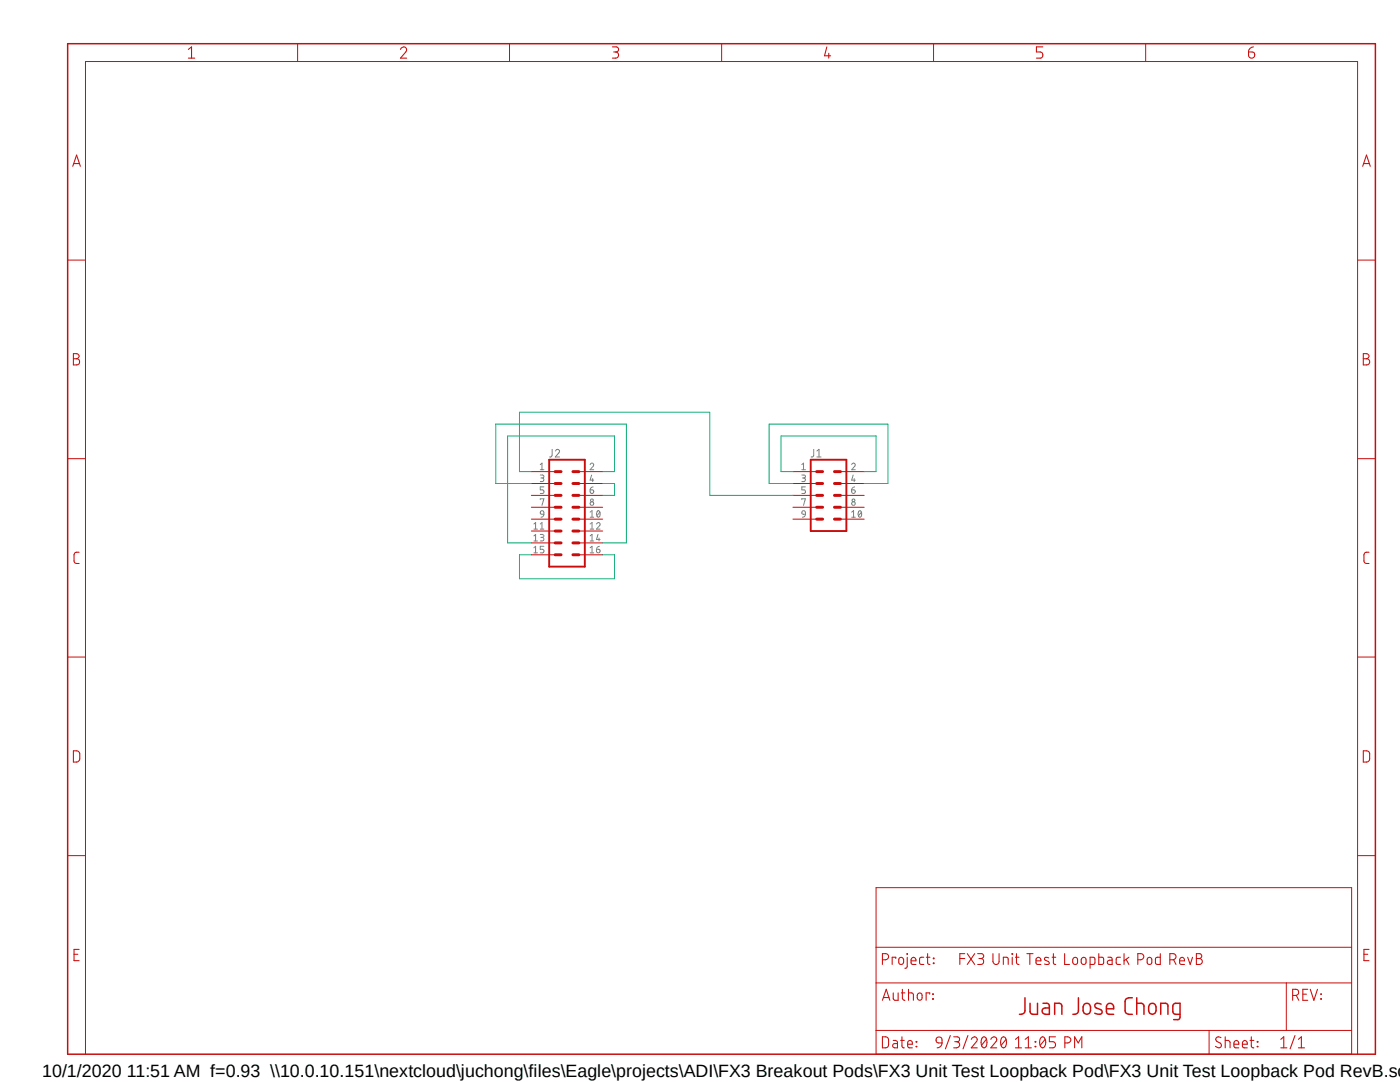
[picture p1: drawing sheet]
<?xml version="1.0" encoding="utf-8"?>
<!DOCTYPE eagle SYSTEM "eagle.dtd">
<eagle version="9.6.2">
<drawing>
<settings>
<setting alwaysvectorfont="no"/>
<setting verticaltext="up"/>
</settings>
<grid distance="0.1" unitdist="inch" unit="inch" style="lines" multiple="1" display="no" altdistance="0.01" altunitdist="inch" altunit="inch"/>
<schematic xreflabel="%F%N/%S.%C%R" xrefpart="/%S.%C%R">
<libraries>
<library name="frames_Juan">
<symbols>
<symbol name="FRAME_A_L">
<frame x1="0" y1="0" x2="279.4" y2="215.9" columns="6" rows="5" layer="94" border-bottom="no"/>
</symbol>
<symbol name="DOCFIELD">
<wire x1="0" y1="0" x2="71.12" y2="0" width="0.1016" layer="94"/>
<wire x1="101.6" y1="15.24" x2="87.63" y2="15.24" width="0.1016" layer="94"/>
<wire x1="0" y1="0" x2="0" y2="5.08" width="0.1016" layer="94"/>
<wire x1="0" y1="5.08" x2="71.12" y2="5.08" width="0.1016" layer="94"/>
<wire x1="0" y1="5.08" x2="0" y2="15.24" width="0.1016" layer="94"/>
<wire x1="101.6" y1="15.24" x2="101.6" y2="5.08" width="0.1016" layer="94"/>
<wire x1="71.12" y1="5.08" x2="71.12" y2="0" width="0.1016" layer="94"/>
<wire x1="71.12" y1="5.08" x2="87.63" y2="5.08" width="0.1016" layer="94"/>
<wire x1="71.12" y1="0" x2="101.6" y2="0" width="0.1016" layer="94"/>
<wire x1="87.63" y1="15.24" x2="87.63" y2="5.08" width="0.1016" layer="94"/>
<wire x1="87.63" y1="15.24" x2="0" y2="15.24" width="0.1016" layer="94"/>
<wire x1="87.63" y1="5.08" x2="101.6" y2="5.08" width="0.1016" layer="94"/>
<wire x1="101.6" y1="5.08" x2="101.6" y2="0" width="0.1016" layer="94"/>
<wire x1="0" y1="15.24" x2="0" y2="22.86" width="0.1016" layer="94"/>
<wire x1="101.6" y1="35.56" x2="0" y2="35.56" width="0.1016" layer="94"/>
<wire x1="101.6" y1="35.56" x2="101.6" y2="22.86" width="0.1016" layer="94"/>
<wire x1="0" y1="22.86" x2="101.6" y2="22.86" width="0.1016" layer="94"/>
<wire x1="0" y1="22.86" x2="0" y2="35.56" width="0.1016" layer="94"/>
<wire x1="101.6" y1="22.86" x2="101.6" y2="15.24" width="0.1016" layer="94"/>
<text x="1.27" y="1.27" size="2.54" layer="94">Date:</text>
<text x="12.7" y="1.27" size="2.54" layer="94">&gt;LAST_DATE_TIME</text>
<text x="72.39" y="1.27" size="2.54" layer="94">Sheet:</text>
<text x="86.36" y="1.27" size="2.54" layer="94">&gt;SHEET</text>
<text x="88.9" y="11.43" size="2.54" layer="94">REV:</text>
<text x="1.27" y="19.05" size="2.54" layer="94">Project:</text>
<text x="1.27" y="11.43" size="2.54" layer="94">Author:</text>
<text x="17.78" y="19.05" size="2.54" layer="94">&gt;DRAWING_NAME</text>
<text x="30.48" y="8.382" size="3.81" layer="94">Juan Jose Chong</text>
</symbol>
</symbols>
<devicesets>
<deviceset name="FRAME_A_L" prefix="FRAME" uservalue="yes">
<gates>
<gate name="G$1" symbol="FRAME_A_L" x="0" y="0" addlevel="always"/>
<gate name="G$2" symbol="DOCFIELD" x="172.72" y="0" addlevel="always"/>
</gates>
<devices>
<device name="">
<technologies>
<technology name=""/>
</technologies>
</device>
</devices>
</deviceset>
</devicesets>
</library>
<library name="ADI_iSensors_Misc">
<symbols>
<symbol name="CONN_05X2">
<wire x1="3.81" y1="-7.62" x2="-3.81" y2="-7.62" width="0.4064" layer="94"/>
<wire x1="1.27" y1="0" x2="2.54" y2="0" width="0.6096" layer="94"/>
<wire x1="1.27" y1="-2.54" x2="2.54" y2="-2.54" width="0.6096" layer="94"/>
<wire x1="1.27" y1="-5.08" x2="2.54" y2="-5.08" width="0.6096" layer="94"/>
<wire x1="-3.81" y1="7.62" x2="-3.81" y2="-7.62" width="0.4064" layer="94"/>
<wire x1="3.81" y1="-7.62" x2="3.81" y2="7.62" width="0.4064" layer="94"/>
<wire x1="-3.81" y1="7.62" x2="3.81" y2="7.62" width="0.4064" layer="94"/>
<wire x1="1.27" y1="5.08" x2="2.54" y2="5.08" width="0.6096" layer="94"/>
<wire x1="1.27" y1="2.54" x2="2.54" y2="2.54" width="0.6096" layer="94"/>
<wire x1="-1.27" y1="0" x2="-2.54" y2="0" width="0.6096" layer="94"/>
<wire x1="-1.27" y1="-2.54" x2="-2.54" y2="-2.54" width="0.6096" layer="94"/>
<wire x1="-1.27" y1="-5.08" x2="-2.54" y2="-5.08" width="0.6096" layer="94"/>
<wire x1="-1.27" y1="5.08" x2="-2.54" y2="5.08" width="0.6096" layer="94"/>
<wire x1="-1.27" y1="2.54" x2="-2.54" y2="2.54" width="0.6096" layer="94"/>
<text x="-3.81" y="-9.906" size="1.778" layer="96" font="vector">&gt;VALUE</text>
<text x="-3.81" y="8.128" size="1.778" layer="95" font="vector">&gt;NAME</text>
<pin name="10" x="7.62" y="-5.08" visible="pad" length="middle" direction="pas" swaplevel="1" rot="R180"/>
<pin name="8" x="7.62" y="-2.54" visible="pad" length="middle" direction="pas" swaplevel="1" rot="R180"/>
<pin name="6" x="7.62" y="0" visible="pad" length="middle" direction="pas" swaplevel="1" rot="R180"/>
<pin name="4" x="7.62" y="2.54" visible="pad" length="middle" direction="pas" swaplevel="1" rot="R180"/>
<pin name="2" x="7.62" y="5.08" visible="pad" length="middle" direction="pas" swaplevel="1" rot="R180"/>
<pin name="9" x="-7.62" y="-5.08" visible="pad" length="middle" direction="pas" swaplevel="1"/>
<pin name="7" x="-7.62" y="-2.54" visible="pad" length="middle" direction="pas" swaplevel="1"/>
<pin name="5" x="-7.62" y="0" visible="pad" length="middle" direction="pas" swaplevel="1"/>
<pin name="3" x="-7.62" y="2.54" visible="pad" length="middle" direction="pas" swaplevel="1"/>
<pin name="1" x="-7.62" y="5.08" visible="pad" length="middle" direction="pas" swaplevel="1"/>
</symbol>
<symbol name="CONN_2X8">
<wire x1="-1.27" y1="5.08" x2="-2.54" y2="5.08" width="0.6096" layer="94"/>
<wire x1="-1.27" y1="7.62" x2="-2.54" y2="7.62" width="0.6096" layer="94"/>
<wire x1="-1.27" y1="10.16" x2="-2.54" y2="10.16" width="0.6096" layer="94"/>
<wire x1="-3.81" y1="12.7" x2="-3.81" y2="-10.16" width="0.4064" layer="94"/>
<wire x1="-1.27" y1="0" x2="-2.54" y2="0" width="0.6096" layer="94"/>
<wire x1="-1.27" y1="2.54" x2="-2.54" y2="2.54" width="0.6096" layer="94"/>
<wire x1="-1.27" y1="-2.54" x2="-2.54" y2="-2.54" width="0.6096" layer="94"/>
<wire x1="-1.27" y1="-5.08" x2="-2.54" y2="-5.08" width="0.6096" layer="94"/>
<wire x1="-1.27" y1="-7.62" x2="-2.54" y2="-7.62" width="0.6096" layer="94"/>
<wire x1="3.81" y1="-10.16" x2="-3.81" y2="-10.16" width="0.4064" layer="94"/>
<wire x1="1.27" y1="-7.62" x2="2.54" y2="-7.62" width="0.6096" layer="94"/>
<wire x1="3.81" y1="-10.16" x2="3.81" y2="12.7" width="0.4064" layer="94"/>
<wire x1="-3.81" y1="12.7" x2="3.81" y2="12.7" width="0.4064" layer="94"/>
<wire x1="1.27" y1="-2.54" x2="2.54" y2="-2.54" width="0.6096" layer="94"/>
<wire x1="1.27" y1="-5.08" x2="2.54" y2="-5.08" width="0.6096" layer="94"/>
<wire x1="1.27" y1="0" x2="2.54" y2="0" width="0.6096" layer="94"/>
<wire x1="1.27" y1="2.54" x2="2.54" y2="2.54" width="0.6096" layer="94"/>
<wire x1="1.27" y1="5.08" x2="2.54" y2="5.08" width="0.6096" layer="94"/>
<wire x1="1.27" y1="7.62" x2="2.54" y2="7.62" width="0.6096" layer="94"/>
<wire x1="1.27" y1="10.16" x2="2.54" y2="10.16" width="0.6096" layer="94"/>
<text x="-3.81" y="-12.446" size="1.778" layer="96" font="vector">&gt;VALUE</text>
<text x="-3.81" y="13.208" size="1.778" layer="95" font="vector">&gt;NAME</text>
<pin name="1" x="-7.62" y="10.16" visible="pad" length="middle" direction="pas" swaplevel="1"/>
<pin name="2" x="7.62" y="10.16" visible="pad" length="middle" direction="pas" swaplevel="1" rot="R180"/>
<pin name="3" x="-7.62" y="7.62" visible="pad" length="middle" direction="pas" swaplevel="1"/>
<pin name="4" x="7.62" y="7.62" visible="pad" length="middle" direction="pas" swaplevel="1" rot="R180"/>
<pin name="5" x="-7.62" y="5.08" visible="pad" length="middle" direction="pas" swaplevel="1"/>
<pin name="6" x="7.62" y="5.08" visible="pad" length="middle" direction="pas" swaplevel="1" rot="R180"/>
<pin name="7" x="-7.62" y="2.54" visible="pad" length="middle" direction="pas" swaplevel="1"/>
<pin name="8" x="7.62" y="2.54" visible="pad" length="middle" direction="pas" swaplevel="1" rot="R180"/>
<pin name="9" x="-7.62" y="0" visible="pad" length="middle" direction="pas" swaplevel="1"/>
<pin name="10" x="7.62" y="0" visible="pad" length="middle" direction="pas" swaplevel="1" rot="R180"/>
<pin name="11" x="-7.62" y="-2.54" visible="pad" length="middle" direction="pas" swaplevel="1"/>
<pin name="12" x="7.62" y="-2.54" visible="pad" length="middle" direction="pas" swaplevel="1" rot="R180"/>
<pin name="13" x="-7.62" y="-5.08" visible="pad" length="middle" direction="pas" swaplevel="1"/>
<pin name="14" x="7.62" y="-5.08" visible="pad" length="middle" direction="pas" swaplevel="1" rot="R180"/>
<pin name="15" x="-7.62" y="-7.62" visible="pad" length="middle" direction="pas" swaplevel="1"/>
<pin name="16" x="7.62" y="-7.62" visible="pad" length="middle" direction="pas" swaplevel="1" rot="R180"/>
</symbol>
</symbols>
<devicesets>
<deviceset name="CONN_05X2" prefix="J" uservalue="yes">
<gates>
<gate name="G$1" symbol="CONN_05X2" x="0" y="0"/>
</gates>
<devices>
<device name="PTH" package="2X5">
<connects>
<connect gate="G$1" pin="1" pad="1"/>
<connect gate="G$1" pin="10" pad="10"/>
<connect gate="G$1" pin="2" pad="2"/>
<connect gate="G$1" pin="3" pad="3"/>
<connect gate="G$1" pin="4" pad="4"/>
<connect gate="G$1" pin="5" pad="5"/>
<connect gate="G$1" pin="6" pad="6"/>
<connect gate="G$1" pin="7" pad="7"/>
<connect gate="G$1" pin="8" pad="8"/>
<connect gate="G$1" pin="9" pad="9"/>
</connects>
<technologies>
<technology name="">
<attribute name="PROD_ID" value="CONN-08499" constant="no"/>
<attribute name="SF_ID" value="PRT-0778" constant="no"/>
</technology>
</technologies>
</device>
<device name="RA" package="2X5-RA">
<connects>
<connect gate="G$1" pin="1" pad="1"/>
<connect gate="G$1" pin="10" pad="10"/>
<connect gate="G$1" pin="2" pad="2"/>
<connect gate="G$1" pin="3" pad="3"/>
<connect gate="G$1" pin="4" pad="4"/>
<connect gate="G$1" pin="5" pad="5"/>
<connect gate="G$1" pin="6" pad="6"/>
<connect gate="G$1" pin="7" pad="7"/>
<connect gate="G$1" pin="8" pad="8"/>
<connect gate="G$1" pin="9" pad="9"/>
</connects>
<technologies>
<technology name=""/>
</technologies>
</device>
<device name="RAF" package="2X5-RAF">
<connects>
<connect gate="G$1" pin="1" pad="1"/>
<connect gate="G$1" pin="10" pad="10"/>
<connect gate="G$1" pin="2" pad="2"/>
<connect gate="G$1" pin="3" pad="3"/>
<connect gate="G$1" pin="4" pad="4"/>
<connect gate="G$1" pin="5" pad="5"/>
<connect gate="G$1" pin="6" pad="6"/>
<connect gate="G$1" pin="7" pad="7"/>
<connect gate="G$1" pin="8" pad="8"/>
<connect gate="G$1" pin="9" pad="9"/>
</connects>
<technologies>
<technology name=""/>
</technologies>
</device>
<device name="SHD" package="2X5-SHROUDED">
<connects>
<connect gate="G$1" pin="1" pad="1"/>
<connect gate="G$1" pin="10" pad="10"/>
<connect gate="G$1" pin="2" pad="2"/>
<connect gate="G$1" pin="3" pad="3"/>
<connect gate="G$1" pin="4" pad="4"/>
<connect gate="G$1" pin="5" pad="5"/>
<connect gate="G$1" pin="6" pad="6"/>
<connect gate="G$1" pin="7" pad="7"/>
<connect gate="G$1" pin="8" pad="8"/>
<connect gate="G$1" pin="9" pad="9"/>
</connects>
<technologies>
<technology name="">
<attribute name="PROD_ID" value="CONN-08671" constant="no"/>
<attribute name="SF_ID" value="PRT-08506" constant="no"/>
</technology>
</technologies>
</device>
<device name="SHD_LOCK" package="2X5-SHROUDED_LOCK">
<connects>
<connect gate="G$1" pin="1" pad="1"/>
<connect gate="G$1" pin="10" pad="10"/>
<connect gate="G$1" pin="2" pad="2"/>
<connect gate="G$1" pin="3" pad="3"/>
<connect gate="G$1" pin="4" pad="4"/>
<connect gate="G$1" pin="5" pad="5"/>
<connect gate="G$1" pin="6" pad="6"/>
<connect gate="G$1" pin="7" pad="7"/>
<connect gate="G$1" pin="8" pad="8"/>
<connect gate="G$1" pin="9" pad="9"/>
</connects>
<technologies>
<technology name="">
<attribute name="PROD_ID" value="CONN-08671" constant="no"/>
<attribute name="SF_ID" value="PRT-08506" constant="no"/>
</technology>
</technologies>
</device>
<device name="SHD_SMD" package="2X5-SHROUDED_SMD">
<connects>
<connect gate="G$1" pin="1" pad="1"/>
<connect gate="G$1" pin="10" pad="10"/>
<connect gate="G$1" pin="2" pad="2"/>
<connect gate="G$1" pin="3" pad="3"/>
<connect gate="G$1" pin="4" pad="4"/>
<connect gate="G$1" pin="5" pad="5"/>
<connect gate="G$1" pin="6" pad="6"/>
<connect gate="G$1" pin="7" pad="7"/>
<connect gate="G$1" pin="8" pad="8"/>
<connect gate="G$1" pin="9" pad="9"/>
</connects>
<technologies>
<technology name="">
<attribute name="PROD_ID" value="CONN-09508" constant="no"/>
</technology>
</technologies>
</device>
<device name="NO_SILK" package="2X5_NOSILK">
<connects>
<connect gate="G$1" pin="1" pad="1"/>
<connect gate="G$1" pin="10" pad="10"/>
<connect gate="G$1" pin="2" pad="2"/>
<connect gate="G$1" pin="3" pad="3"/>
<connect gate="G$1" pin="4" pad="4"/>
<connect gate="G$1" pin="5" pad="5"/>
<connect gate="G$1" pin="6" pad="6"/>
<connect gate="G$1" pin="7" pad="7"/>
<connect gate="G$1" pin="8" pad="8"/>
<connect gate="G$1" pin="9" pad="9"/>
</connects>
<technologies>
<technology name=""/>
</technologies>
</device>
<device name="0.05_IN_PTH_SILK" package="2X5_PTH_SILK_.05">
<connects>
<connect gate="G$1" pin="1" pad="1"/>
<connect gate="G$1" pin="10" pad="10"/>
<connect gate="G$1" pin="2" pad="2"/>
<connect gate="G$1" pin="3" pad="3"/>
<connect gate="G$1" pin="4" pad="4"/>
<connect gate="G$1" pin="5" pad="5"/>
<connect gate="G$1" pin="6" pad="6"/>
<connect gate="G$1" pin="7" pad="7"/>
<connect gate="G$1" pin="8" pad="8"/>
<connect gate="G$1" pin="9" pad="9"/>
</connects>
<technologies>
<technology name=""/>
</technologies>
</device>
<device name="SHD-NS" package="2X5-SHROUDED-NS">
<connects>
<connect gate="G$1" pin="1" pad="1"/>
<connect gate="G$1" pin="10" pad="10"/>
<connect gate="G$1" pin="2" pad="2"/>
<connect gate="G$1" pin="3" pad="3"/>
<connect gate="G$1" pin="4" pad="4"/>
<connect gate="G$1" pin="5" pad="5"/>
<connect gate="G$1" pin="6" pad="6"/>
<connect gate="G$1" pin="7" pad="7"/>
<connect gate="G$1" pin="8" pad="8"/>
<connect gate="G$1" pin="9" pad="9"/>
</connects>
<technologies>
<technology name="">
<attribute name="PROD_ID" value="CONN-08671" constant="no"/>
<attribute name="SF_ID" value="PRT-08506" constant="no"/>
</technology>
</technologies>
</device>
<device name="_2MM_FEMALE" package="M22-6550542R">
<connects>
<connect gate="G$1" pin="1" pad="1"/>
<connect gate="G$1" pin="10" pad="10"/>
<connect gate="G$1" pin="2" pad="2"/>
<connect gate="G$1" pin="3" pad="3"/>
<connect gate="G$1" pin="4" pad="4"/>
<connect gate="G$1" pin="5" pad="5"/>
<connect gate="G$1" pin="6" pad="6"/>
<connect gate="G$1" pin="7" pad="7"/>
<connect gate="G$1" pin="8" pad="8"/>
<connect gate="G$1" pin="9" pad="9"/>
</connects>
<technologies>
<technology name=""/>
</technologies>
</device>
</devices>
</deviceset>
<deviceset name="CONN_08X2" prefix="J" uservalue="yes">
<gates>
<gate name="J1" symbol="CONN_2X8" x="0" y="0"/>
</gates>
<devices>
<device name="_HEADER" package="2X8">
<connects>
<connect gate="J1" pin="1" pad="1"/>
<connect gate="J1" pin="10" pad="10"/>
<connect gate="J1" pin="11" pad="11"/>
<connect gate="J1" pin="12" pad="12"/>
<connect gate="J1" pin="13" pad="13"/>
<connect gate="J1" pin="14" pad="14"/>
<connect gate="J1" pin="15" pad="15"/>
<connect gate="J1" pin="16" pad="16"/>
<connect gate="J1" pin="2" pad="2"/>
<connect gate="J1" pin="3" pad="3"/>
<connect gate="J1" pin="4" pad="4"/>
<connect gate="J1" pin="5" pad="5"/>
<connect gate="J1" pin="6" pad="6"/>
<connect gate="J1" pin="7" pad="7"/>
<connect gate="J1" pin="8" pad="8"/>
<connect gate="J1" pin="9" pad="9"/>
</connects>
<technologies>
<technology name=""/>
</technologies>
</device>
<device name="_SHROUD" package="2X8-SHROUDED_LOCK">
<connects>
<connect gate="J1" pin="1" pad="1"/>
<connect gate="J1" pin="10" pad="10"/>
<connect gate="J1" pin="11" pad="11"/>
<connect gate="J1" pin="12" pad="12"/>
<connect gate="J1" pin="13" pad="13"/>
<connect gate="J1" pin="14" pad="14"/>
<connect gate="J1" pin="15" pad="15"/>
<connect gate="J1" pin="16" pad="16"/>
<connect gate="J1" pin="2" pad="2"/>
<connect gate="J1" pin="3" pad="3"/>
<connect gate="J1" pin="4" pad="4"/>
<connect gate="J1" pin="5" pad="5"/>
<connect gate="J1" pin="6" pad="6"/>
<connect gate="J1" pin="7" pad="7"/>
<connect gate="J1" pin="8" pad="8"/>
<connect gate="J1" pin="9" pad="9"/>
</connects>
<technologies>
<technology name=""/>
</technologies>
</device>
<device name="_2MM_FEMALE" package="M22-6550842R">
<connects>
<connect gate="J1" pin="1" pad="1"/>
<connect gate="J1" pin="10" pad="10"/>
<connect gate="J1" pin="11" pad="11"/>
<connect gate="J1" pin="12" pad="12"/>
<connect gate="J1" pin="13" pad="13"/>
<connect gate="J1" pin="14" pad="14"/>
<connect gate="J1" pin="15" pad="15"/>
<connect gate="J1" pin="16" pad="16"/>
<connect gate="J1" pin="2" pad="2"/>
<connect gate="J1" pin="3" pad="3"/>
<connect gate="J1" pin="4" pad="4"/>
<connect gate="J1" pin="5" pad="5"/>
<connect gate="J1" pin="6" pad="6"/>
<connect gate="J1" pin="7" pad="7"/>
<connect gate="J1" pin="8" pad="8"/>
<connect gate="J1" pin="9" pad="9"/>
</connects>
<technologies>
<technology name=""/>
</technologies>
</device>
</devices>
</deviceset>
</devicesets>
</library>
</libraries>
<attributes>
</attributes>
<variantdefs>
</variantdefs>
<classes>
<class number="0" name="default" width="0" drill="0">
</class>
</classes>
<parts>
<part name="FRAME1" library="frames_Juan" deviceset="FRAME_A_L" device=""/>
<part name="J1" library="ADI_iSensors_Misc" deviceset="CONN_05X2" device="_2MM_FEMALE"/>
<part name="J2" library="ADI_iSensors_Misc" deviceset="CONN_08X2" device="_2MM_FEMALE"/>
</parts>
<sheets>
<sheet>
<plain>
</plain>
<instances>
<instance part="FRAME1" gate="G$1" x="0" y="0" smashed="yes"/>
<instance part="FRAME1" gate="G$2" x="172.72" y="0" smashed="yes">
<attribute name="LAST_DATE_TIME" x="185.42" y="1.27" size="2.54" layer="94"/>
<attribute name="SHEET" x="259.08" y="1.27" size="2.54" layer="94"/>
<attribute name="DRAWING_NAME" x="190.5" y="19.05" size="2.54" layer="94"/>
</instance>
<instance part="J1" gate="G$1" x="162.56" y="119.38" smashed="yes">
<attribute name="VALUE" x="158.75" y="109.474" size="1.778" layer="96" font="vector"/>
<attribute name="NAME" x="158.75" y="127.508" size="1.778" layer="95" font="vector"/>
</instance>
<instance part="J2" gate="J1" x="106.68" y="114.3" smashed="yes">
<attribute name="VALUE" x="102.87" y="101.854" size="1.778" layer="96" font="vector"/>
<attribute name="NAME" x="102.87" y="127.508" size="1.778" layer="95" font="vector"/>
</instance>
</instances>
<busses>
</busses>
<nets>
<net name="N$1" class="0">
<segment>
<pinref part="J2" gate="J1" pin="4"/>
<wire x1="114.3" y1="121.92" x2="116.84" y2="121.92" width="0.1524" layer="91"/>
<wire x1="116.84" y1="121.92" x2="116.84" y2="119.38" width="0.1524" layer="91"/>
<pinref part="J2" gate="J1" pin="6"/>
<wire x1="116.84" y1="119.38" x2="114.3" y2="119.38" width="0.1524" layer="91"/>
</segment>
</net>
<net name="N$2" class="0">
<segment>
<pinref part="J2" gate="J1" pin="2"/>
<wire x1="114.3" y1="124.46" x2="116.84" y2="124.46" width="0.1524" layer="91"/>
<wire x1="116.84" y1="124.46" x2="116.84" y2="132.08" width="0.1524" layer="91"/>
<wire x1="116.84" y1="132.08" x2="93.98" y2="132.08" width="0.1524" layer="91"/>
<wire x1="93.98" y1="132.08" x2="93.98" y2="109.22" width="0.1524" layer="91"/>
<pinref part="J2" gate="J1" pin="13"/>
<wire x1="93.98" y1="109.22" x2="99.06" y2="109.22" width="0.1524" layer="91"/>
</segment>
</net>
<net name="N$3" class="0">
<segment>
<pinref part="J2" gate="J1" pin="14"/>
<wire x1="114.3" y1="109.22" x2="119.38" y2="109.22" width="0.1524" layer="91"/>
<wire x1="119.38" y1="109.22" x2="119.38" y2="134.62" width="0.1524" layer="91"/>
<wire x1="119.38" y1="134.62" x2="91.44" y2="134.62" width="0.1524" layer="91"/>
<wire x1="91.44" y1="134.62" x2="91.44" y2="121.92" width="0.1524" layer="91"/>
<pinref part="J2" gate="J1" pin="3"/>
<wire x1="91.44" y1="121.92" x2="99.06" y2="121.92" width="0.1524" layer="91"/>
</segment>
</net>
<net name="N$5" class="0">
<segment>
<pinref part="J2" gate="J1" pin="15"/>
<wire x1="99.06" y1="106.68" x2="96.52" y2="106.68" width="0.1524" layer="91"/>
<wire x1="96.52" y1="106.68" x2="96.52" y2="101.6" width="0.1524" layer="91"/>
<wire x1="96.52" y1="101.6" x2="116.84" y2="101.6" width="0.1524" layer="91"/>
<wire x1="116.84" y1="101.6" x2="116.84" y2="106.68" width="0.1524" layer="91"/>
<pinref part="J2" gate="J1" pin="16"/>
<wire x1="116.84" y1="106.68" x2="114.3" y2="106.68" width="0.1524" layer="91"/>
</segment>
</net>
<net name="N$4" class="0">
<segment>
<pinref part="J1" gate="G$1" pin="1"/>
<wire x1="154.94" y1="124.46" x2="152.4" y2="124.46" width="0.1524" layer="91"/>
<wire x1="152.4" y1="124.46" x2="152.4" y2="132.08" width="0.1524" layer="91"/>
<wire x1="152.4" y1="132.08" x2="172.72" y2="132.08" width="0.1524" layer="91"/>
<wire x1="172.72" y1="132.08" x2="172.72" y2="124.46" width="0.1524" layer="91"/>
<pinref part="J1" gate="G$1" pin="2"/>
<wire x1="172.72" y1="124.46" x2="170.18" y2="124.46" width="0.1524" layer="91"/>
</segment>
</net>
<net name="N$6" class="0">
<segment>
<pinref part="J1" gate="G$1" pin="3"/>
<wire x1="154.94" y1="121.92" x2="149.86" y2="121.92" width="0.1524" layer="91"/>
<wire x1="149.86" y1="121.92" x2="149.86" y2="134.62" width="0.1524" layer="91"/>
<wire x1="149.86" y1="134.62" x2="175.26" y2="134.62" width="0.1524" layer="91"/>
<wire x1="175.26" y1="134.62" x2="175.26" y2="121.92" width="0.1524" layer="91"/>
<pinref part="J1" gate="G$1" pin="4"/>
<wire x1="175.26" y1="121.92" x2="170.18" y2="121.92" width="0.1524" layer="91"/>
</segment>
</net>
<net name="N$7" class="0">
<segment>
<pinref part="J2" gate="J1" pin="1"/>
<wire x1="99.06" y1="124.46" x2="96.52" y2="124.46" width="0.1524" layer="91"/>
<wire x1="96.52" y1="124.46" x2="96.52" y2="137.16" width="0.1524" layer="91"/>
<wire x1="96.52" y1="137.16" x2="137.16" y2="137.16" width="0.1524" layer="91"/>
<wire x1="137.16" y1="137.16" x2="137.16" y2="119.38" width="0.1524" layer="91"/>
<pinref part="J1" gate="G$1" pin="5"/>
<wire x1="137.16" y1="119.38" x2="154.94" y2="119.38" width="0.1524" layer="91"/>
</segment>
</net>
</nets>
</sheet>
</sheets>
</schematic>
</drawing>
</eagle>
